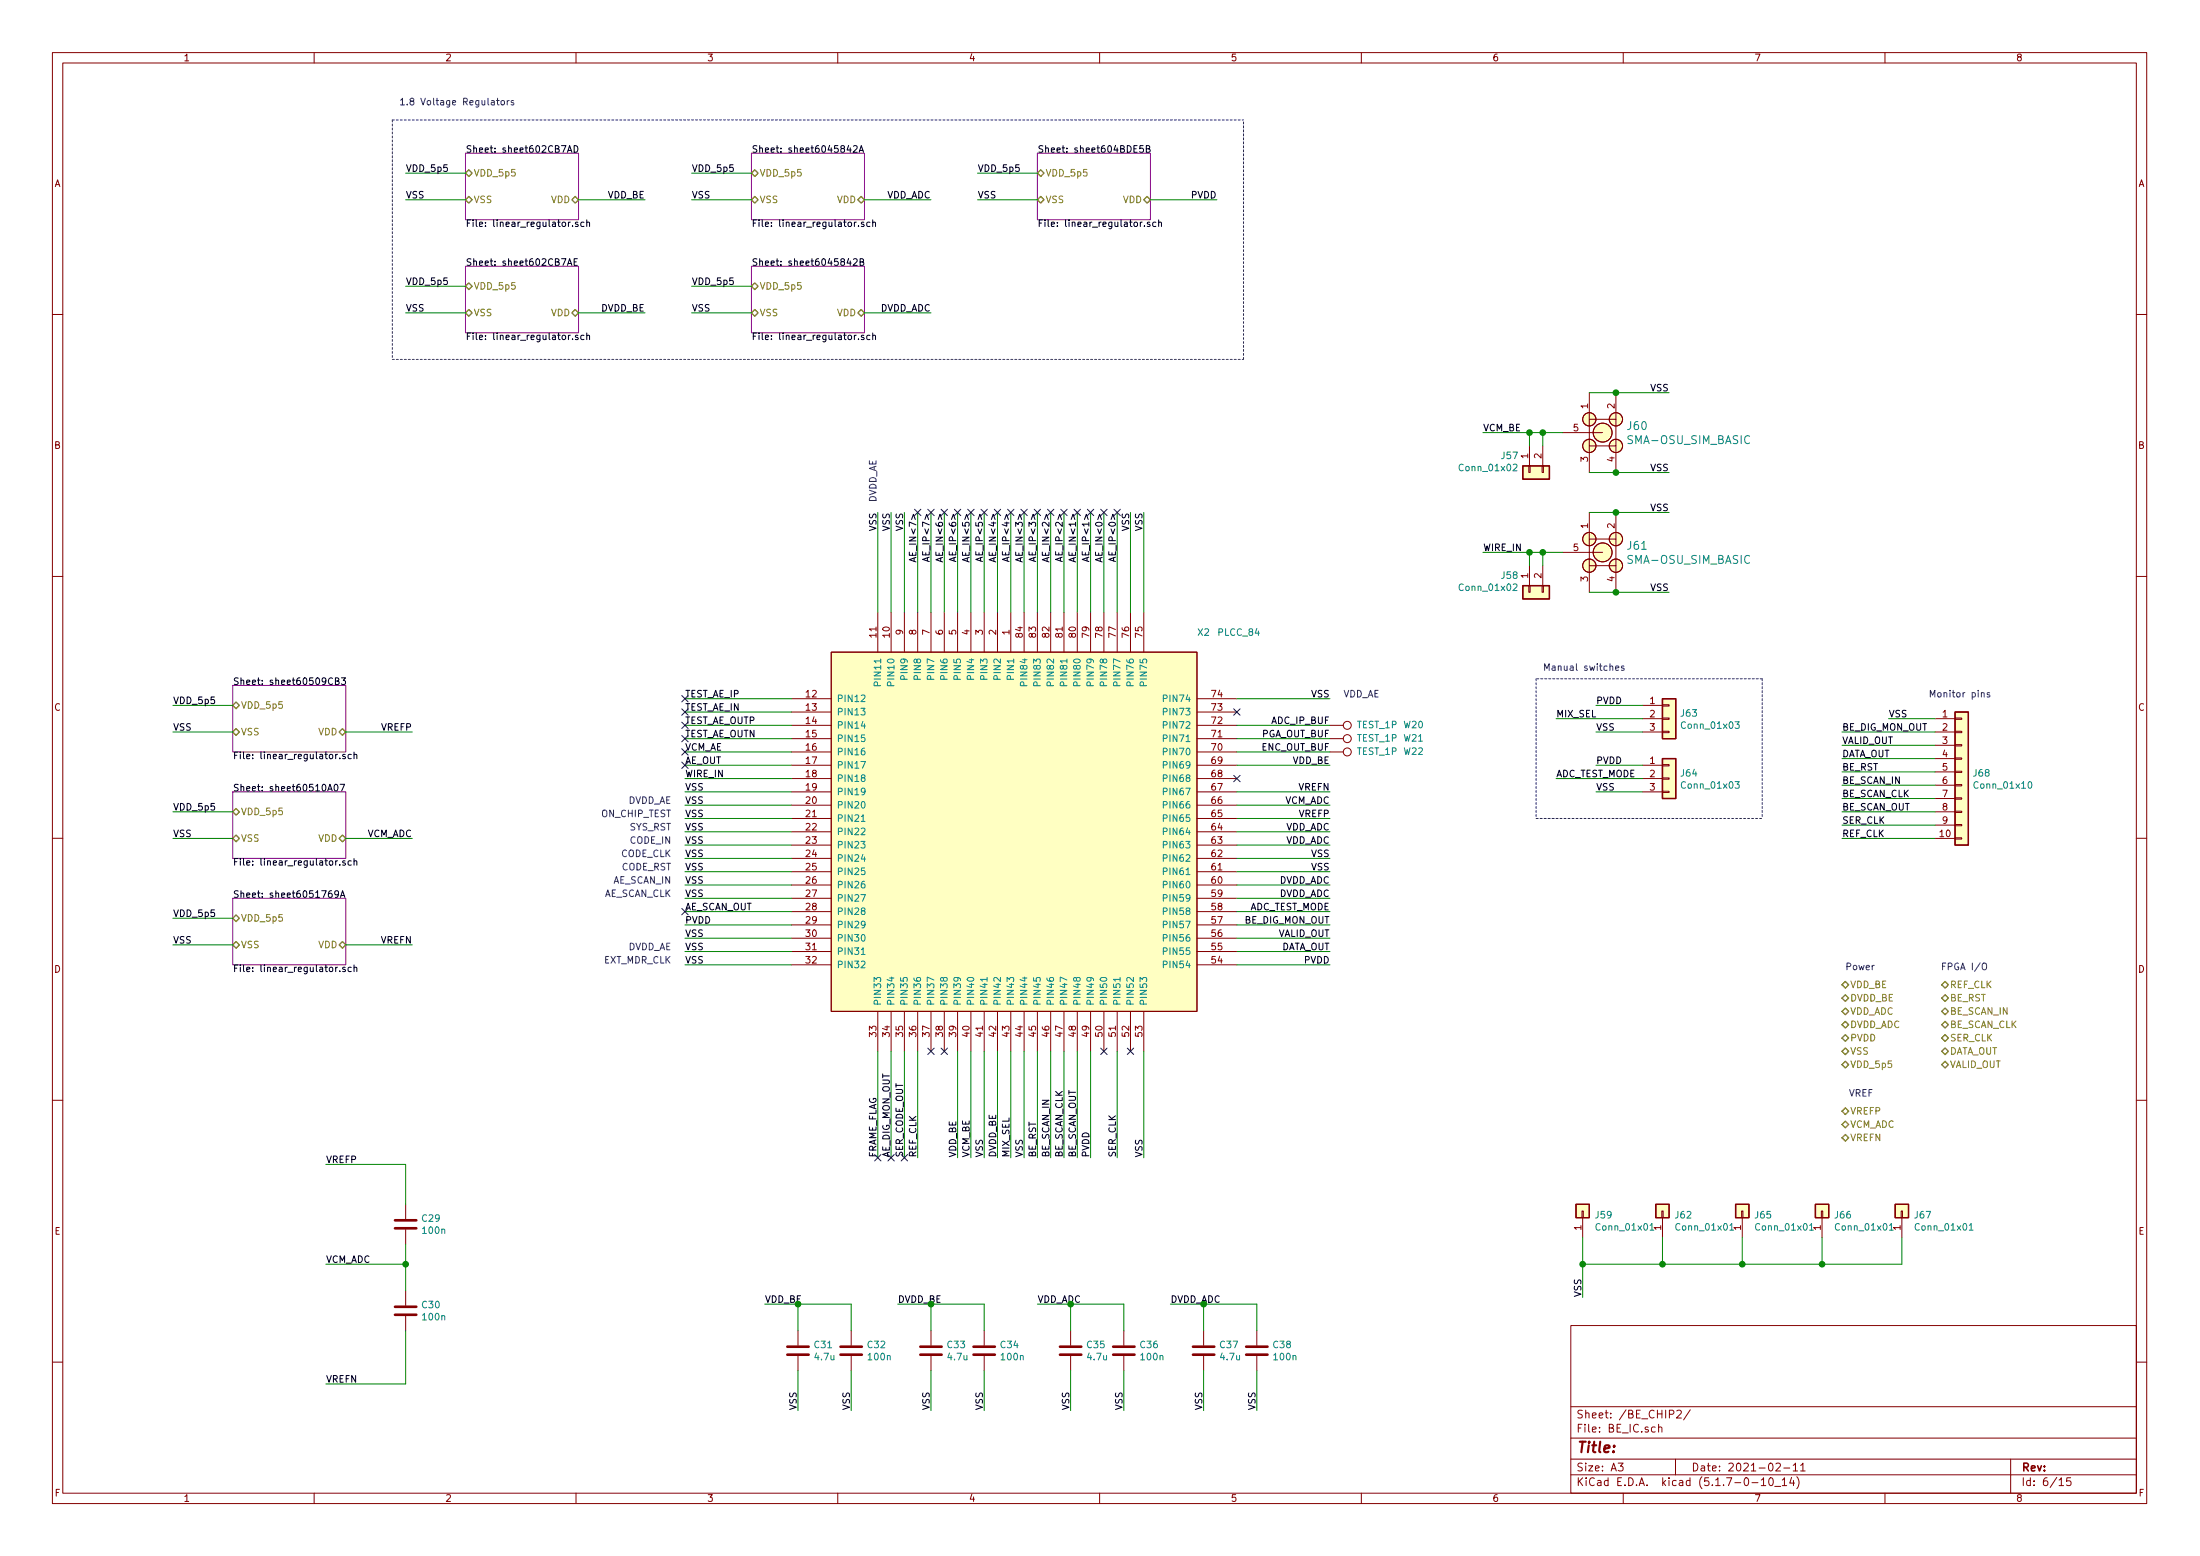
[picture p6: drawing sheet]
EESchema Schematic File Version 4
EELAYER 30 0
EELAYER END
$Descr A3 16535 11693
encoding utf-8
Sheet 6 15
Title ""
Date "2021-02-11"
Rev ""
Comp ""
Comment1 ""
Comment2 ""
Comment3 ""
Comment4 ""
$EndDescr
Text Label 6600 3850 3    50   ~ 0
VSS
Wire Wire Line
	6600 3850 6600 4600
Wire Wire Line
	7500 4600 7500 3850
Text Label 7500 3850 3    50   ~ 0
AE_IN<4>
Wire Wire Line
	7600 4600 7600 3850
Text Label 7600 3850 3    50   ~ 0
AE_IP<4>
Text Label 5150 5250 0    50   ~ 0
TEST_AE_IP
Wire Wire Line
	5150 5250 5950 5250
Text Label 10000 5250 2    50   ~ 0
VSS
Wire Wire Line
	9300 5250 10000 5250
Wire Wire Line
	6600 7900 6600 8700
Text HLabel 13850 7400 2    50   BiDi ~ 0
VDD_BE
Text HLabel 13850 7500 2    50   BiDi ~ 0
DVDD_BE
Text Notes 14950 7300 2    50   ~ 0
FPGA I/O\n
Text Notes 14100 7300 2    50   ~ 0
Power
Text Label 6600 8700 1    50   ~ 0
FRAME_FLAG
Text HLabel 13850 7600 2    50   BiDi ~ 0
VDD_ADC
$Comp
L fdm_gen2_v1-rescue:C-Device C?
U 1 1
P 7000 10150
AR Path="/602CB7F6" Ref="C?"  Part="1" 
AR Path="/6040186A/602CB7F6" Ref="C?"  Part="1" 
AR Path="/5FA33148/602CB7F6" Ref="C?"  Part="1" 
AR Path="/604069A5/602CB7F6" Ref="C?"  Part="1" 
AR Path="/6040BB85/602CB7F6" Ref="C?"  Part="1" 
AR Path="/6033DDBD/602CB7F6" Ref="C?"  Part="1" 
AR Path="/602863A8/602CB7F6" Ref="C?"  Part="1" 
AR Path="/6028AE47/602CB7F6" Ref="C33"  Part="1" 
F 0 "C33" H 7115 10196 50  0000 L CNN
F 1 "4.7u" H 7115 10105 50  0000 L CNN
F 2 "Capacitor_SMD:C_0805_2012Metric" H 7038 10000 50  0001 C CNN
F 3 "~" H 7000 10150 50  0001 C CNN
	1    7000 10150
	1    0    0    -1  
$EndComp
$Comp
L fdm_gen2_v1-rescue:C-Device C?
U 1 1
P 7400 10150
AR Path="/602CB7FC" Ref="C?"  Part="1" 
AR Path="/6040186A/602CB7FC" Ref="C?"  Part="1" 
AR Path="/5FA33148/602CB7FC" Ref="C?"  Part="1" 
AR Path="/604069A5/602CB7FC" Ref="C?"  Part="1" 
AR Path="/6040BB85/602CB7FC" Ref="C?"  Part="1" 
AR Path="/6033DDBD/602CB7FC" Ref="C?"  Part="1" 
AR Path="/602863A8/602CB7FC" Ref="C?"  Part="1" 
AR Path="/6028AE47/602CB7FC" Ref="C34"  Part="1" 
F 0 "C34" H 7515 10196 50  0000 L CNN
F 1 "100n" H 7515 10105 50  0000 L CNN
F 2 "Capacitor_SMD:C_0805_2012Metric" H 7438 10000 50  0001 C CNN
F 3 "~" H 7400 10150 50  0001 C CNN
	1    7400 10150
	1    0    0    -1  
$EndComp
Wire Wire Line
	7000 10300 7000 10600
Wire Wire Line
	7400 10300 7400 10600
Text Label 6750 9800 0    50   ~ 0
DVDD_BE
Wire Wire Line
	7000 9800 7000 10000
Wire Wire Line
	6750 9800 7000 9800
Wire Wire Line
	7000 9800 7400 9800
Wire Wire Line
	7400 9800 7400 10000
Connection ~ 7000 9800
$Comp
L fdm_gen2_v1-rescue:C-Device C?
U 1 1
P 6000 10150
AR Path="/602CB80A" Ref="C?"  Part="1" 
AR Path="/6040186A/602CB80A" Ref="C?"  Part="1" 
AR Path="/5FA33148/602CB80A" Ref="C?"  Part="1" 
AR Path="/604069A5/602CB80A" Ref="C?"  Part="1" 
AR Path="/6040BB85/602CB80A" Ref="C?"  Part="1" 
AR Path="/6033DDBD/602CB80A" Ref="C?"  Part="1" 
AR Path="/602863A8/602CB80A" Ref="C?"  Part="1" 
AR Path="/6028AE47/602CB80A" Ref="C31"  Part="1" 
F 0 "C31" H 6115 10196 50  0000 L CNN
F 1 "4.7u" H 6115 10105 50  0000 L CNN
F 2 "Capacitor_SMD:C_0805_2012Metric" H 6038 10000 50  0001 C CNN
F 3 "~" H 6000 10150 50  0001 C CNN
	1    6000 10150
	1    0    0    -1  
$EndComp
$Comp
L fdm_gen2_v1-rescue:C-Device C?
U 1 1
P 6400 10150
AR Path="/602CB810" Ref="C?"  Part="1" 
AR Path="/6040186A/602CB810" Ref="C?"  Part="1" 
AR Path="/5FA33148/602CB810" Ref="C?"  Part="1" 
AR Path="/604069A5/602CB810" Ref="C?"  Part="1" 
AR Path="/6040BB85/602CB810" Ref="C?"  Part="1" 
AR Path="/6033DDBD/602CB810" Ref="C?"  Part="1" 
AR Path="/602863A8/602CB810" Ref="C?"  Part="1" 
AR Path="/6028AE47/602CB810" Ref="C32"  Part="1" 
F 0 "C32" H 6515 10196 50  0000 L CNN
F 1 "100n" H 6515 10105 50  0000 L CNN
F 2 "Capacitor_SMD:C_0805_2012Metric" H 6438 10000 50  0001 C CNN
F 3 "~" H 6400 10150 50  0001 C CNN
	1    6400 10150
	1    0    0    -1  
$EndComp
Wire Wire Line
	6000 10300 6000 10600
Wire Wire Line
	6400 10300 6400 10600
Wire Wire Line
	6000 9800 6000 10000
Wire Wire Line
	6000 9800 6400 9800
Wire Wire Line
	6400 9800 6400 10000
Connection ~ 6000 9800
Text Label 5750 9800 0    50   ~ 0
VDD_BE
Wire Wire Line
	5750 9800 6000 9800
Text HLabel 13850 7700 2    50   BiDi ~ 0
DVDD_ADC
Wire Wire Line
	7300 4600 7300 3850
Text Label 7300 3850 3    50   ~ 0
AE_IN<5>
Wire Wire Line
	7400 4600 7400 3850
Text Label 7400 3850 3    50   ~ 0
AE_IP<5>
Wire Wire Line
	7100 4600 7100 3850
Text Label 7100 3850 3    50   ~ 0
AE_IN<6>
Wire Wire Line
	7200 4600 7200 3850
Text Label 7200 3850 3    50   ~ 0
AE_IP<6>
Wire Wire Line
	6900 4600 6900 3850
Text Label 6900 3850 3    50   ~ 0
AE_IN<7>
Wire Wire Line
	7000 4600 7000 3850
Text Label 7000 3850 3    50   ~ 0
AE_IP<7>
Text Label 6800 3850 3    50   ~ 0
VSS
Wire Wire Line
	6800 3850 6800 4600
Text Label 6700 3850 3    50   ~ 0
VSS
Wire Wire Line
	6700 3850 6700 4600
Wire Wire Line
	7700 4600 7700 3850
Text Label 7700 3850 3    50   ~ 0
AE_IN<3>
Wire Wire Line
	7800 4600 7800 3850
Text Label 7800 3850 3    50   ~ 0
AE_IP<3>
Wire Wire Line
	7900 4600 7900 3850
Text Label 7900 3850 3    50   ~ 0
AE_IN<2>
Wire Wire Line
	8000 4600 8000 3850
Text Label 8000 3850 3    50   ~ 0
AE_IP<2>
Wire Wire Line
	8100 4600 8100 3850
Text Label 8100 3850 3    50   ~ 0
AE_IN<1>
Wire Wire Line
	8200 4600 8200 3850
Text Label 8200 3850 3    50   ~ 0
AE_IP<1>
Wire Wire Line
	8300 4600 8300 3850
Text Label 8300 3850 3    50   ~ 0
AE_IN<0>
Wire Wire Line
	8400 4600 8400 3850
Text Label 8400 3850 3    50   ~ 0
AE_IP<0>
Text Label 8600 3850 3    50   ~ 0
VSS
Wire Wire Line
	8600 3850 8600 4600
Text Label 8500 3850 3    50   ~ 0
VSS
Wire Wire Line
	8500 3850 8500 4600
NoConn ~ 9300 5350
Text Label 10000 5450 2    50   ~ 0
ADC_IP_BUF
Wire Wire Line
	9300 5450 10000 5450
Text Label 10000 5550 2    50   ~ 0
PGA_OUT_BUF
Wire Wire Line
	9300 5550 10000 5550
Text Label 10000 5650 2    50   ~ 0
ENC_OUT_BUF
Wire Wire Line
	9300 5650 10000 5650
Text Label 10000 5750 2    50   ~ 0
VDD_BE
Wire Wire Line
	9300 5750 10000 5750
NoConn ~ 9300 5850
Text Label 10000 5950 2    50   ~ 0
VREFN
Wire Wire Line
	9300 5950 10000 5950
Text Label 10000 6050 2    50   ~ 0
VCM_ADC
Wire Wire Line
	9300 6050 10000 6050
Text Label 10000 6150 2    50   ~ 0
VREFP
Wire Wire Line
	9300 6150 10000 6150
Text Label 10000 6250 2    50   ~ 0
VDD_ADC
Wire Wire Line
	9300 6250 10000 6250
Text Label 10000 6350 2    50   ~ 0
VDD_ADC
Wire Wire Line
	9300 6350 10000 6350
Text Label 10000 6450 2    50   ~ 0
VSS
Wire Wire Line
	9300 6450 10000 6450
Text Label 10000 6550 2    50   ~ 0
VSS
Wire Wire Line
	9300 6550 10000 6550
Text Label 10000 6650 2    50   ~ 0
DVDD_ADC
Wire Wire Line
	9300 6650 10000 6650
Text Label 10000 6750 2    50   ~ 0
DVDD_ADC
Wire Wire Line
	9300 6750 10000 6750
Text Label 10000 6850 2    50   ~ 0
ADC_TEST_MODE
Wire Wire Line
	9300 6850 10000 6850
Text Label 10000 6950 2    50   ~ 0
BE_DIG_MON_OUT
Wire Wire Line
	9300 6950 10000 6950
Text Label 10000 7050 2    50   ~ 0
VALID_OUT
Wire Wire Line
	9300 7050 10000 7050
Text Label 10000 7150 2    50   ~ 0
DATA_OUT
Wire Wire Line
	9300 7150 10000 7150
Text Label 10000 7250 2    50   ~ 0
PVDD
Wire Wire Line
	9300 7250 10000 7250
Wire Wire Line
	8600 7900 8600 8700
Text Label 8600 8700 1    50   ~ 0
VSS
Wire Wire Line
	8400 7900 8400 8700
Text Label 8400 8700 1    50   ~ 0
SER_CLK
NoConn ~ 8500 7900
NoConn ~ 8300 7900
Wire Wire Line
	8200 7900 8200 8700
Text Label 8200 8700 1    50   ~ 0
PVDD
Wire Wire Line
	8100 7900 8100 8700
Text Label 8100 8700 1    50   ~ 0
BE_SCAN_OUT
Wire Wire Line
	8000 7900 8000 8700
Text Label 8000 8700 1    50   ~ 0
BE_SCAN_CLK
Wire Wire Line
	7900 7900 7900 8700
Text Label 7900 8700 1    50   ~ 0
BE_SCAN_IN
Wire Wire Line
	7800 7900 7800 8700
Text Label 7800 8700 1    50   ~ 0
BE_RST
Wire Wire Line
	7700 7900 7700 8700
Text Label 7700 8700 1    50   ~ 0
VSS
Wire Wire Line
	7600 7900 7600 8700
Text Label 7600 8700 1    50   ~ 0
MIX_SEL
Wire Wire Line
	7500 7900 7500 8700
Text Label 7500 8700 1    50   ~ 0
DVDD_BE
Wire Wire Line
	7400 7900 7400 8700
Text Label 7400 8700 1    50   ~ 0
VSS
Wire Wire Line
	7300 7900 7300 8700
Text Label 7300 8700 1    50   ~ 0
VCM_BE
Wire Wire Line
	7200 7900 7200 8700
Text Label 7200 8700 1    50   ~ 0
VDD_BE
NoConn ~ 7000 7900
NoConn ~ 7100 7900
Wire Wire Line
	6700 7900 6700 8700
Text Label 6700 8700 1    50   ~ 0
AE_DIG_MON_OUT
Wire Wire Line
	6800 7900 6800 8700
Text Label 6800 8700 1    50   ~ 0
SER_CODE_OUT
Wire Wire Line
	6900 7900 6900 8700
Text Label 6900 8700 1    50   ~ 0
REF_CLK
Text Label 5150 5350 0    50   ~ 0
TEST_AE_IN
Wire Wire Line
	5150 5350 5950 5350
Text Label 5150 5450 0    50   ~ 0
TEST_AE_OUTP
Wire Wire Line
	5150 5450 5950 5450
Text Label 5150 5550 0    50   ~ 0
TEST_AE_OUTN
Wire Wire Line
	5150 5550 5950 5550
Text Label 5150 5650 0    50   ~ 0
VCM_AE
Wire Wire Line
	5150 5650 5950 5650
Text Label 5150 5750 0    50   ~ 0
AE_OUT
Wire Wire Line
	5150 5750 5950 5750
Text Label 5150 5850 0    50   ~ 0
WIRE_IN
Wire Wire Line
	5150 5850 5950 5850
Text Label 5150 5950 0    50   ~ 0
VSS
Wire Wire Line
	5150 5950 5950 5950
Text Label 5150 6050 0    50   ~ 0
VSS
Wire Wire Line
	5150 6050 5950 6050
Text Label 5150 6150 0    50   ~ 0
VSS
Wire Wire Line
	5150 6150 5950 6150
Text Label 5150 6250 0    50   ~ 0
VSS
Wire Wire Line
	5150 6250 5950 6250
Text Label 5150 6350 0    50   ~ 0
VSS
Wire Wire Line
	5150 6350 5950 6350
Text Label 5150 6450 0    50   ~ 0
VSS
Wire Wire Line
	5150 6450 5950 6450
Text Label 5150 6550 0    50   ~ 0
VSS
Wire Wire Line
	5150 6550 5950 6550
Text Label 5150 6650 0    50   ~ 0
VSS
Wire Wire Line
	5150 6650 5950 6650
Text Label 5150 6750 0    50   ~ 0
VSS
Wire Wire Line
	5150 6750 5950 6750
Text Label 5150 6850 0    50   ~ 0
AE_SCAN_OUT
Wire Wire Line
	5150 6850 5950 6850
Text Label 5150 6950 0    50   ~ 0
PVDD
Wire Wire Line
	5150 6950 5950 6950
Text Label 5150 7050 0    50   ~ 0
VSS
Wire Wire Line
	5150 7050 5950 7050
Text Label 5150 7150 0    50   ~ 0
VSS
Wire Wire Line
	5150 7150 5950 7150
Text Label 5150 7250 0    50   ~ 0
VSS
Wire Wire Line
	5150 7250 5950 7250
$Comp
L fdm_gen2_v1-rescue:PLCC_84-OSU_SIM_BASIC X?
U 1 1
P 7600 6250
AR Path="/5FA33148/602CB8C7" Ref="X?"  Part="1" 
AR Path="/602C3570/602CB8C7" Ref="X?"  Part="1" 
AR Path="/602C6FBE/602CB8C7" Ref="X?"  Part="1" 
AR Path="/602D0335/602CB8C7" Ref="X?"  Part="1" 
AR Path="/60374A1E/602CB8C7" Ref="X?"  Part="1" 
AR Path="/60379D19/602CB8C7" Ref="X?"  Part="1" 
AR Path="/6037EEC2/602CB8C7" Ref="X?"  Part="1" 
AR Path="/6040186A/602CB8C7" Ref="X?"  Part="1" 
AR Path="/604069A5/602CB8C7" Ref="X?"  Part="1" 
AR Path="/6040BB85/602CB8C7" Ref="X?"  Part="1" 
AR Path="/6033DDBD/602CB8C7" Ref="X?"  Part="1" 
AR Path="/602863A8/602CB8C7" Ref="X?"  Part="1" 
AR Path="/6028AE47/602CB8C7" Ref="X2"  Part="1" 
F 0 "X2" H 9000 7750 50  0000 L CNN
F 1 "PLCC_84" H 9150 7750 50  0000 L CNN
F 2 "OSU_SIM_BASIC:PLCC_84POS" H 7800 6300 50  0001 C CNN
F 3 "DOCUMENTATION" H 7250 6300 50  0001 C CNN
	1    7600 6250
	1    0    0    -1  
$EndComp
$Sheet
S 3500 1150 850  500 
U 602CBA16
F0 "sheet602CB7AD" 50
F1 "linear_regulator.sch" 50
F2 "VDD_5p5" B L 3500 1300 50 
F3 "VDD" B R 4350 1500 50 
F4 "VSS" B L 3500 1500 50 
$EndSheet
Wire Wire Line
	4350 1500 4850 1500
Text Label 4850 1500 2    50   ~ 0
VDD_BE
Wire Wire Line
	3500 1300 3050 1300
Wire Wire Line
	3050 1500 3500 1500
Text Label 3050 1300 0    50   ~ 0
VDD_5p5
Text Notes 3000 800  0    50   ~ 0
1.8 Voltage Regulators
Wire Wire Line
	11750 4150 11600 4150
Text Label 11150 4150 0    50   ~ 0
WIRE_IN
$Comp
L Connector_Generic:Conn_01x02 J?
U 1 1
P 11500 4450
AR Path="/5FA33148/602CBA24" Ref="J?"  Part="1" 
AR Path="/6040186A/602CBA24" Ref="J?"  Part="1" 
AR Path="/604069A5/602CBA24" Ref="J?"  Part="1" 
AR Path="/6040BB85/602CBA24" Ref="J?"  Part="1" 
AR Path="/6033DDBD/602CBA24" Ref="J?"  Part="1" 
AR Path="/602863A8/602CBA24" Ref="J?"  Part="1" 
AR Path="/6028AE47/602CBA24" Ref="J58"  Part="1" 
F 0 "J58" V 11372 4530 50  0000 L CNN
F 1 "Conn_01x02" V 11463 4530 50  0000 L CNN
F 2 "Connector_PinHeader_2.54mm:PinHeader_1x02_P2.54mm_Vertical" H 11500 4450 50  0001 C CNN
F 3 "~" H 11500 4450 50  0001 C CNN
	1    11500 4450
	0    -1   1    0   
$EndComp
Wire Wire Line
	11500 4250 11500 4150
Connection ~ 11500 4150
Wire Wire Line
	11500 4150 11150 4150
Wire Wire Line
	11600 4250 11600 4150
Connection ~ 11600 4150
Wire Wire Line
	11600 4150 11500 4150
$Sheet
S 3500 2000 850  500 
U 602CBA2F
F0 "sheet602CB7AE" 50
F1 "linear_regulator.sch" 50
F2 "VDD_5p5" B L 3500 2150 50 
F3 "VDD" B R 4350 2350 50 
F4 "VSS" B L 3500 2350 50 
$EndSheet
Wire Wire Line
	4350 2350 4850 2350
Text Label 4850 2350 2    50   ~ 0
DVDD_BE
Wire Wire Line
	3500 2150 3050 2150
Wire Wire Line
	3050 2350 3500 2350
Text Label 3050 2150 0    50   ~ 0
VDD_5p5
$Comp
L Connector_Generic:Conn_01x10 J?
U 1 1
P 14750 5800
AR Path="/5FA33148/602CBA3A" Ref="J?"  Part="1" 
AR Path="/602863A8/602CBA3A" Ref="J?"  Part="1" 
AR Path="/6028AE47/602CBA3A" Ref="J68"  Part="1" 
F 0 "J68" H 14830 5792 50  0000 L CNN
F 1 "Conn_01x10" H 14830 5701 50  0000 L CNN
F 2 "Connector_PinHeader_2.54mm:PinHeader_1x10_P2.54mm_Vertical" H 14750 5800 50  0001 C CNN
F 3 "~" H 14750 5800 50  0001 C CNN
	1    14750 5800
	1    0    0    -1  
$EndComp
Wire Wire Line
	14550 5600 13850 5600
Text Label 13850 5600 0    50   ~ 0
VALID_OUT
Wire Wire Line
	14550 5700 13850 5700
Text Label 13850 5700 0    50   ~ 0
DATA_OUT
Wire Wire Line
	14550 5800 13850 5800
Text Label 13850 5800 0    50   ~ 0
BE_RST
Wire Wire Line
	14550 6200 13850 6200
Text Label 13850 6200 0    50   ~ 0
SER_CLK
Wire Wire Line
	14550 6300 13850 6300
Text Label 13850 6300 0    50   ~ 0
REF_CLK
Text HLabel 13850 7800 2    50   BiDi ~ 0
PVDD
Text HLabel 13850 7900 2    50   BiDi ~ 0
VSS
Text HLabel 14600 7400 2    50   BiDi ~ 0
REF_CLK
Text HLabel 14600 7500 2    50   BiDi ~ 0
BE_RST
Text HLabel 14600 7600 2    50   BiDi ~ 0
BE_SCAN_IN
Text HLabel 14600 7700 2    50   BiDi ~ 0
BE_SCAN_CLK
Text HLabel 14600 7800 2    50   BiDi ~ 0
SER_CLK
Text HLabel 14600 7900 2    50   BiDi ~ 0
DATA_OUT
Text HLabel 14600 8000 2    50   BiDi ~ 0
VALID_OUT
$Comp
L Connector_Generic:Conn_01x03 J?
U 1 1
P 12550 5400
AR Path="/5FA33148/602CBA65" Ref="J?"  Part="1" 
AR Path="/602863A8/602CBA65" Ref="J?"  Part="1" 
AR Path="/6028AE47/602CBA65" Ref="J63"  Part="1" 
F 0 "J63" H 12630 5442 50  0000 L CNN
F 1 "Conn_01x03" H 12630 5351 50  0000 L CNN
F 2 "Connector_PinHeader_2.54mm:PinHeader_1x03_P2.54mm_Vertical" H 12550 5400 50  0001 C CNN
F 3 "~" H 12550 5400 50  0001 C CNN
	1    12550 5400
	1    0    0    -1  
$EndComp
Wire Wire Line
	12350 5400 11700 5400
Wire Wire Line
	12350 5500 12000 5500
Wire Wire Line
	12350 5300 12000 5300
Text Label 7400 10600 1    50   ~ 0
VSS
Text Label 7000 10600 1    50   ~ 0
VSS
Text Label 6400 10600 1    50   ~ 0
VSS
Text Label 6000 10600 1    50   ~ 0
VSS
Text Label 3050 2350 0    50   ~ 0
VSS
Text Label 3050 1500 0    50   ~ 0
VSS
$Comp
L fdm_gen2_v1-rescue:SMA-OSU_SIM_BASIC J?
U 1 1
P 12050 4150
AR Path="/5FA33148/602CBB8D" Ref="J?"  Part="1" 
AR Path="/602C3570/602CBB8D" Ref="J?"  Part="1" 
AR Path="/602C6FBE/602CBB8D" Ref="J?"  Part="1" 
AR Path="/602D0335/602CBB8D" Ref="J?"  Part="1" 
AR Path="/60374A1E/602CBB8D" Ref="J?"  Part="1" 
AR Path="/60379D19/602CBB8D" Ref="J?"  Part="1" 
AR Path="/6037EEC2/602CBB8D" Ref="J?"  Part="1" 
AR Path="/6040186A/602CBB8D" Ref="J?"  Part="1" 
AR Path="/604069A5/602CBB8D" Ref="J?"  Part="1" 
AR Path="/6040BB85/602CBB8D" Ref="J?"  Part="1" 
AR Path="/6033DDBD/602CBB8D" Ref="J?"  Part="1" 
AR Path="/602863A8/602CBB8D" Ref="J?"  Part="1" 
AR Path="/6028AE47/602CBB8D" Ref="J61"  Part="1" 
F 0 "J61" V 11997 3973 60  0000 R CNN
F 1 "SMA-OSU_SIM_BASIC" V 12103 3973 60  0000 R CNN
F 2 "OSU_SIM_BASIC:SMA_TE" H 12050 4150 60  0001 C CNN
F 3 "" H 12050 4150 60  0001 C CNN
	1    12050 4150
	0    -1   1    0   
$EndComp
Wire Wire Line
	12150 4450 12550 4450
Wire Wire Line
	11950 4450 12150 4450
Connection ~ 12150 4450
Text Label 12550 4450 2    50   ~ 0
VSS
Wire Wire Line
	11950 3850 12150 3850
Wire Wire Line
	12550 3850 12150 3850
Connection ~ 12150 3850
Text Label 12550 3850 2    50   ~ 0
VSS
Text Label 12000 5300 0    50   ~ 0
PVDD
Text Label 12000 5500 0    50   ~ 0
VSS
Text Label 11700 5400 0    50   ~ 0
MIX_SEL
Wire Wire Line
	12350 5850 11700 5850
Wire Wire Line
	12350 5950 12000 5950
Wire Wire Line
	12350 5750 12000 5750
Text Label 12000 5750 0    50   ~ 0
PVDD
Text Label 12000 5950 0    50   ~ 0
VSS
Text Label 11700 5850 0    50   ~ 0
ADC_TEST_MODE
$Comp
L exg_fdm_ver1-cache-2021-01-25-10-53-02:TEST_1P W?
U 1 1
P 10000 5450
AR Path="/602CBBAA" Ref="W?"  Part="1" 
AR Path="/5FA33148/602CBBAA" Ref="W?"  Part="1" 
AR Path="/604069A5/602CBBAA" Ref="W?"  Part="1" 
AR Path="/6040186A/602CBBAA" Ref="W?"  Part="1" 
AR Path="/6040BB85/602CBBAA" Ref="W?"  Part="1" 
AR Path="/6033DDBD/602CBBAA" Ref="W?"  Part="1" 
AR Path="/602863A8/602CBBAA" Ref="W?"  Part="1" 
AR Path="/6028AE47/602CBBAA" Ref="W20"  Part="1" 
F 0 "W20" V 10000 6000 50  0000 L CNN
F 1 "TEST_1P" V 10000 5650 50  0000 L CNN
F 2 "OSU_SIM_BASIC:Keystone_5019" H 10050 5450 50  0001 L CNN
F 3 "" H 10200 5450 50  0000 C CNN
	1    10000 5450
	0    1    -1   0   
$EndComp
$Comp
L exg_fdm_ver1-cache-2021-01-25-10-53-02:TEST_1P W?
U 1 1
P 10000 5550
AR Path="/602CBBB0" Ref="W?"  Part="1" 
AR Path="/5FA33148/602CBBB0" Ref="W?"  Part="1" 
AR Path="/604069A5/602CBBB0" Ref="W?"  Part="1" 
AR Path="/6040186A/602CBBB0" Ref="W?"  Part="1" 
AR Path="/6040BB85/602CBBB0" Ref="W?"  Part="1" 
AR Path="/6033DDBD/602CBBB0" Ref="W?"  Part="1" 
AR Path="/602863A8/602CBBB0" Ref="W?"  Part="1" 
AR Path="/6028AE47/602CBBB0" Ref="W21"  Part="1" 
F 0 "W21" V 10000 6100 50  0000 L CNN
F 1 "TEST_1P" V 10000 5750 50  0000 L CNN
F 2 "OSU_SIM_BASIC:Keystone_5019" H 10050 5550 50  0001 L CNN
F 3 "" H 10200 5550 50  0000 C CNN
	1    10000 5550
	0    1    -1   0   
$EndComp
$Comp
L exg_fdm_ver1-cache-2021-01-25-10-53-02:TEST_1P W?
U 1 1
P 10000 5650
AR Path="/602CBBB6" Ref="W?"  Part="1" 
AR Path="/5FA33148/602CBBB6" Ref="W?"  Part="1" 
AR Path="/604069A5/602CBBB6" Ref="W?"  Part="1" 
AR Path="/6040186A/602CBBB6" Ref="W?"  Part="1" 
AR Path="/6040BB85/602CBBB6" Ref="W?"  Part="1" 
AR Path="/6033DDBD/602CBBB6" Ref="W?"  Part="1" 
AR Path="/602863A8/602CBBB6" Ref="W?"  Part="1" 
AR Path="/6028AE47/602CBBB6" Ref="W22"  Part="1" 
F 0 "W22" V 10000 6200 50  0000 L CNN
F 1 "TEST_1P" V 10000 5850 50  0000 L CNN
F 2 "OSU_SIM_BASIC:Keystone_5019" H 10050 5650 50  0001 L CNN
F 3 "" H 10200 5650 50  0000 C CNN
	1    10000 5650
	0    1    -1   0   
$EndComp
Text HLabel 13850 8000 2    50   BiDi ~ 0
VDD_5p5
Wire Wire Line
	14550 5400 14200 5400
Text Label 14200 5400 0    50   ~ 0
VSS
$Comp
L Connector_Generic:Conn_01x03 J?
U 1 1
P 12550 5850
AR Path="/5FA33148/602CBBC2" Ref="J?"  Part="1" 
AR Path="/602863A8/602CBBC2" Ref="J?"  Part="1" 
AR Path="/6028AE47/602CBBC2" Ref="J64"  Part="1" 
F 0 "J64" H 12630 5892 50  0000 L CNN
F 1 "Conn_01x03" H 12630 5801 50  0000 L CNN
F 2 "Connector_PinHeader_2.54mm:PinHeader_1x03_P2.54mm_Vertical" H 12550 5850 50  0001 C CNN
F 3 "~" H 12550 5850 50  0001 C CNN
	1    12550 5850
	1    0    0    -1  
$EndComp
Wire Notes Line
	2950 900  2950 2700
Wire Notes Line
	9350 2700 9350 900 
Wire Notes Line
	11550 6150 13250 6150
Wire Notes Line
	13250 5100 11550 5100
Text Notes 11600 5050 0    50   ~ 0
Manual switches
Text Notes 14500 5250 0    50   ~ 0
Monitor pins
$Sheet
S 5650 1150 850  500 
U 60458430
F0 "sheet6045842A" 50
F1 "linear_regulator.sch" 50
F2 "VDD_5p5" B L 5650 1300 50 
F3 "VDD" B R 6500 1500 50 
F4 "VSS" B L 5650 1500 50 
$EndSheet
Wire Wire Line
	6500 1500 7000 1500
Text Label 7000 1500 2    50   ~ 0
VDD_ADC
Wire Wire Line
	5650 1300 5200 1300
Wire Wire Line
	5200 1500 5650 1500
Text Label 5200 1300 0    50   ~ 0
VDD_5p5
$Sheet
S 5650 2000 850  500 
U 6045843A
F0 "sheet6045842B" 50
F1 "linear_regulator.sch" 50
F2 "VDD_5p5" B L 5650 2150 50 
F3 "VDD" B R 6500 2350 50 
F4 "VSS" B L 5650 2350 50 
$EndSheet
Wire Wire Line
	6500 2350 7000 2350
Text Label 7000 2350 2    50   ~ 0
DVDD_ADC
Wire Wire Line
	5650 2150 5200 2150
Wire Wire Line
	5200 2350 5650 2350
Text Label 5200 2150 0    50   ~ 0
VDD_5p5
Text Label 5200 2350 0    50   ~ 0
VSS
Text Label 5200 1500 0    50   ~ 0
VSS
Wire Notes Line
	11550 5100 11550 6150
Wire Notes Line
	13250 5100 13250 6150
$Comp
L fdm_gen2_v1-rescue:C-Device C?
U 1 1
P 9050 10150
AR Path="/60495112" Ref="C?"  Part="1" 
AR Path="/6040186A/60495112" Ref="C?"  Part="1" 
AR Path="/5FA33148/60495112" Ref="C?"  Part="1" 
AR Path="/604069A5/60495112" Ref="C?"  Part="1" 
AR Path="/6040BB85/60495112" Ref="C?"  Part="1" 
AR Path="/6033DDBD/60495112" Ref="C?"  Part="1" 
AR Path="/602863A8/60495112" Ref="C?"  Part="1" 
AR Path="/6028AE47/60495112" Ref="C37"  Part="1" 
F 0 "C37" H 9165 10196 50  0000 L CNN
F 1 "4.7u" H 9165 10105 50  0000 L CNN
F 2 "Capacitor_SMD:C_0805_2012Metric" H 9088 10000 50  0001 C CNN
F 3 "~" H 9050 10150 50  0001 C CNN
	1    9050 10150
	1    0    0    -1  
$EndComp
$Comp
L fdm_gen2_v1-rescue:C-Device C?
U 1 1
P 9450 10150
AR Path="/60495118" Ref="C?"  Part="1" 
AR Path="/6040186A/60495118" Ref="C?"  Part="1" 
AR Path="/5FA33148/60495118" Ref="C?"  Part="1" 
AR Path="/604069A5/60495118" Ref="C?"  Part="1" 
AR Path="/6040BB85/60495118" Ref="C?"  Part="1" 
AR Path="/6033DDBD/60495118" Ref="C?"  Part="1" 
AR Path="/602863A8/60495118" Ref="C?"  Part="1" 
AR Path="/6028AE47/60495118" Ref="C38"  Part="1" 
F 0 "C38" H 9565 10196 50  0000 L CNN
F 1 "100n" H 9565 10105 50  0000 L CNN
F 2 "Capacitor_SMD:C_0805_2012Metric" H 9488 10000 50  0001 C CNN
F 3 "~" H 9450 10150 50  0001 C CNN
	1    9450 10150
	1    0    0    -1  
$EndComp
Wire Wire Line
	9050 10300 9050 10600
Wire Wire Line
	9450 10300 9450 10600
Text Label 8800 9800 0    50   ~ 0
DVDD_ADC
Wire Wire Line
	9050 9800 9050 10000
Wire Wire Line
	8800 9800 9050 9800
Wire Wire Line
	9050 9800 9450 9800
Wire Wire Line
	9450 9800 9450 10000
Connection ~ 9050 9800
$Comp
L fdm_gen2_v1-rescue:C-Device C?
U 1 1
P 8050 10150
AR Path="/60495126" Ref="C?"  Part="1" 
AR Path="/6040186A/60495126" Ref="C?"  Part="1" 
AR Path="/5FA33148/60495126" Ref="C?"  Part="1" 
AR Path="/604069A5/60495126" Ref="C?"  Part="1" 
AR Path="/6040BB85/60495126" Ref="C?"  Part="1" 
AR Path="/6033DDBD/60495126" Ref="C?"  Part="1" 
AR Path="/602863A8/60495126" Ref="C?"  Part="1" 
AR Path="/6028AE47/60495126" Ref="C35"  Part="1" 
F 0 "C35" H 8165 10196 50  0000 L CNN
F 1 "4.7u" H 8165 10105 50  0000 L CNN
F 2 "Capacitor_SMD:C_0805_2012Metric" H 8088 10000 50  0001 C CNN
F 3 "~" H 8050 10150 50  0001 C CNN
	1    8050 10150
	1    0    0    -1  
$EndComp
$Comp
L fdm_gen2_v1-rescue:C-Device C?
U 1 1
P 8450 10150
AR Path="/6049512C" Ref="C?"  Part="1" 
AR Path="/6040186A/6049512C" Ref="C?"  Part="1" 
AR Path="/5FA33148/6049512C" Ref="C?"  Part="1" 
AR Path="/604069A5/6049512C" Ref="C?"  Part="1" 
AR Path="/6040BB85/6049512C" Ref="C?"  Part="1" 
AR Path="/6033DDBD/6049512C" Ref="C?"  Part="1" 
AR Path="/602863A8/6049512C" Ref="C?"  Part="1" 
AR Path="/6028AE47/6049512C" Ref="C36"  Part="1" 
F 0 "C36" H 8565 10196 50  0000 L CNN
F 1 "100n" H 8565 10105 50  0000 L CNN
F 2 "Capacitor_SMD:C_0805_2012Metric" H 8488 10000 50  0001 C CNN
F 3 "~" H 8450 10150 50  0001 C CNN
	1    8450 10150
	1    0    0    -1  
$EndComp
Wire Wire Line
	8050 10300 8050 10600
Wire Wire Line
	8450 10300 8450 10600
Wire Wire Line
	8050 9800 8050 10000
Wire Wire Line
	8050 9800 8450 9800
Wire Wire Line
	8450 9800 8450 10000
Connection ~ 8050 9800
Text Label 7800 9800 0    50   ~ 0
VDD_ADC
Wire Wire Line
	7800 9800 8050 9800
Text Label 9450 10600 1    50   ~ 0
VSS
Text Label 9050 10600 1    50   ~ 0
VSS
Text Label 8450 10600 1    50   ~ 0
VSS
Text Label 8050 10600 1    50   ~ 0
VSS
Wire Wire Line
	14550 5900 13850 5900
Text Label 13850 5900 0    50   ~ 0
BE_SCAN_IN
Wire Wire Line
	14550 6000 13850 6000
Text Label 13850 6000 0    50   ~ 0
BE_SCAN_CLK
Wire Wire Line
	14550 6100 13850 6100
Text Label 13850 6100 0    50   ~ 0
BE_SCAN_OUT
Wire Wire Line
	14550 5500 13850 5500
Text Label 13850 5500 0    50   ~ 0
BE_DIG_MON_OUT
Wire Wire Line
	11750 3250 11600 3250
Text Label 11150 3250 0    50   ~ 0
VCM_BE
$Comp
L Connector_Generic:Conn_01x02 J?
U 1 1
P 11500 3550
AR Path="/5FA33148/604B1F7F" Ref="J?"  Part="1" 
AR Path="/6040186A/604B1F7F" Ref="J?"  Part="1" 
AR Path="/604069A5/604B1F7F" Ref="J?"  Part="1" 
AR Path="/6040BB85/604B1F7F" Ref="J?"  Part="1" 
AR Path="/6033DDBD/604B1F7F" Ref="J?"  Part="1" 
AR Path="/602863A8/604B1F7F" Ref="J?"  Part="1" 
AR Path="/6028AE47/604B1F7F" Ref="J57"  Part="1" 
F 0 "J57" V 11372 3630 50  0000 L CNN
F 1 "Conn_01x02" V 11463 3630 50  0000 L CNN
F 2 "Connector_PinHeader_2.54mm:PinHeader_1x02_P2.54mm_Vertical" H 11500 3550 50  0001 C CNN
F 3 "~" H 11500 3550 50  0001 C CNN
	1    11500 3550
	0    -1   1    0   
$EndComp
Wire Wire Line
	11500 3350 11500 3250
Connection ~ 11500 3250
Wire Wire Line
	11500 3250 11150 3250
Wire Wire Line
	11600 3350 11600 3250
Connection ~ 11600 3250
Wire Wire Line
	11600 3250 11500 3250
$Comp
L fdm_gen2_v1-rescue:SMA-OSU_SIM_BASIC J?
U 1 1
P 12050 3250
AR Path="/5FA33148/604B1F8B" Ref="J?"  Part="1" 
AR Path="/602C3570/604B1F8B" Ref="J?"  Part="1" 
AR Path="/602C6FBE/604B1F8B" Ref="J?"  Part="1" 
AR Path="/602D0335/604B1F8B" Ref="J?"  Part="1" 
AR Path="/60374A1E/604B1F8B" Ref="J?"  Part="1" 
AR Path="/60379D19/604B1F8B" Ref="J?"  Part="1" 
AR Path="/6037EEC2/604B1F8B" Ref="J?"  Part="1" 
AR Path="/6040186A/604B1F8B" Ref="J?"  Part="1" 
AR Path="/604069A5/604B1F8B" Ref="J?"  Part="1" 
AR Path="/6040BB85/604B1F8B" Ref="J?"  Part="1" 
AR Path="/6033DDBD/604B1F8B" Ref="J?"  Part="1" 
AR Path="/602863A8/604B1F8B" Ref="J?"  Part="1" 
AR Path="/6028AE47/604B1F8B" Ref="J60"  Part="1" 
F 0 "J60" V 11997 3073 60  0000 R CNN
F 1 "SMA-OSU_SIM_BASIC" V 12103 3073 60  0000 R CNN
F 2 "OSU_SIM_BASIC:SMA_TE" H 12050 3250 60  0001 C CNN
F 3 "" H 12050 3250 60  0001 C CNN
	1    12050 3250
	0    -1   1    0   
$EndComp
Wire Wire Line
	12150 3550 12550 3550
Wire Wire Line
	11950 3550 12150 3550
Connection ~ 12150 3550
Text Label 12550 3550 2    50   ~ 0
VSS
Wire Wire Line
	11950 2950 12150 2950
Wire Wire Line
	12550 2950 12150 2950
Connection ~ 12150 2950
Text Label 12550 2950 2    50   ~ 0
VSS
$Sheet
S 7800 1150 850  500 
U 604BDE60
F0 "sheet604BDE5B" 50
F1 "linear_regulator.sch" 50
F2 "VDD_5p5" B L 7800 1300 50 
F3 "VDD" B R 8650 1500 50 
F4 "VSS" B L 7800 1500 50 
$EndSheet
Wire Wire Line
	8650 1500 9150 1500
Text Label 9150 1500 2    50   ~ 0
PVDD
Wire Wire Line
	7800 1300 7350 1300
Wire Wire Line
	7350 1500 7800 1500
Text Label 7350 1300 0    50   ~ 0
VDD_5p5
Text Label 7350 1500 0    50   ~ 0
VSS
Wire Notes Line
	2950 2700 9350 2700
Wire Notes Line
	2950 900  9350 900 
$Sheet
S 1750 5150 850  500 
U 60509CB8
F0 "sheet60509CB3" 50
F1 "linear_regulator.sch" 50
F2 "VDD_5p5" B L 1750 5300 50 
F3 "VDD" B R 2600 5500 50 
F4 "VSS" B L 1750 5500 50 
$EndSheet
Wire Wire Line
	2600 5500 3100 5500
Text Label 3100 5500 2    50   ~ 0
VREFP
Wire Wire Line
	1750 5300 1300 5300
Wire Wire Line
	1300 5500 1750 5500
Text Label 1300 5300 0    50   ~ 0
VDD_5p5
Text Label 1300 5500 0    50   ~ 0
VSS
$Sheet
S 1750 5950 850  500 
U 60510A0C
F0 "sheet60510A07" 50
F1 "linear_regulator.sch" 50
F2 "VDD_5p5" B L 1750 6100 50 
F3 "VDD" B R 2600 6300 50 
F4 "VSS" B L 1750 6300 50 
$EndSheet
Wire Wire Line
	2600 6300 3100 6300
Text Label 3100 6300 2    50   ~ 0
VCM_ADC
Wire Wire Line
	1750 6100 1300 6100
Wire Wire Line
	1300 6300 1750 6300
Text Label 1300 6100 0    50   ~ 0
VDD_5p5
Text Label 1300 6300 0    50   ~ 0
VSS
$Sheet
S 1750 6750 850  500 
U 6051769F
F0 "sheet6051769A" 50
F1 "linear_regulator.sch" 50
F2 "VDD_5p5" B L 1750 6900 50 
F3 "VDD" B R 2600 7100 50 
F4 "VSS" B L 1750 7100 50 
$EndSheet
Wire Wire Line
	2600 7100 3100 7100
Text Label 3100 7100 2    50   ~ 0
VREFN
Wire Wire Line
	1750 6900 1300 6900
Wire Wire Line
	1300 7100 1750 7100
Text Label 1300 6900 0    50   ~ 0
VDD_5p5
Text Label 1300 7100 0    50   ~ 0
VSS
NoConn ~ 8400 3850
NoConn ~ 8300 3850
NoConn ~ 8200 3850
NoConn ~ 8100 3850
NoConn ~ 8000 3850
NoConn ~ 7900 3850
NoConn ~ 7800 3850
NoConn ~ 7700 3850
NoConn ~ 7600 3850
NoConn ~ 7500 3850
NoConn ~ 7400 3850
NoConn ~ 7300 3850
NoConn ~ 7200 3850
NoConn ~ 7100 3850
NoConn ~ 7000 3850
NoConn ~ 6900 3850
NoConn ~ 5150 5250
NoConn ~ 5150 5350
NoConn ~ 5150 5450
NoConn ~ 5150 5550
NoConn ~ 5150 5650
NoConn ~ 5150 5750
Text Notes 5050 6050 2    50   ~ 0
DVDD_AE
Text Notes 5050 6150 2    50   ~ 0
ON_CHIP_TEST
Text Notes 5050 6250 2    50   ~ 0
SYS_RST
Text Notes 5050 6350 2    50   ~ 0
CODE_IN
Text Notes 5050 6450 2    50   ~ 0
CODE_CLK
Text Notes 5050 6550 2    50   ~ 0
CODE_RST
Text Notes 5050 6650 2    50   ~ 0
AE_SCAN_IN
Text Notes 5050 6750 2    50   ~ 0
AE_SCAN_CLK
NoConn ~ 5150 6850
Text Notes 5050 7250 2    50   ~ 0
EXT_MDR_CLK
Text Notes 5050 7150 2    50   ~ 0
DVDD_AE
Text Notes 6600 3450 3    50   ~ 0
DVDD_AE
$Comp
L fdm_gen2_v1-rescue:C-Device C?
U 1 1
P 3050 9200
AR Path="/6062CB30" Ref="C?"  Part="1" 
AR Path="/6040186A/6062CB30" Ref="C?"  Part="1" 
AR Path="/5FA33148/6062CB30" Ref="C?"  Part="1" 
AR Path="/604069A5/6062CB30" Ref="C?"  Part="1" 
AR Path="/6040BB85/6062CB30" Ref="C?"  Part="1" 
AR Path="/6033DDBD/6062CB30" Ref="C?"  Part="1" 
AR Path="/602863A8/6062CB30" Ref="C?"  Part="1" 
AR Path="/6028AE47/6062CB30" Ref="C29"  Part="1" 
F 0 "C29" H 3165 9246 50  0000 L CNN
F 1 "100n" H 3165 9155 50  0000 L CNN
F 2 "Capacitor_SMD:C_0805_2012Metric" H 3088 9050 50  0001 C CNN
F 3 "~" H 3050 9200 50  0001 C CNN
	1    3050 9200
	1    0    0    -1  
$EndComp
$Comp
L fdm_gen2_v1-rescue:C-Device C?
U 1 1
P 3050 9850
AR Path="/60634336" Ref="C?"  Part="1" 
AR Path="/6040186A/60634336" Ref="C?"  Part="1" 
AR Path="/5FA33148/60634336" Ref="C?"  Part="1" 
AR Path="/604069A5/60634336" Ref="C?"  Part="1" 
AR Path="/6040BB85/60634336" Ref="C?"  Part="1" 
AR Path="/6033DDBD/60634336" Ref="C?"  Part="1" 
AR Path="/602863A8/60634336" Ref="C?"  Part="1" 
AR Path="/6028AE47/60634336" Ref="C30"  Part="1" 
F 0 "C30" H 3165 9896 50  0000 L CNN
F 1 "100n" H 3165 9805 50  0000 L CNN
F 2 "Capacitor_SMD:C_0805_2012Metric" H 3088 9700 50  0001 C CNN
F 3 "~" H 3050 9850 50  0001 C CNN
	1    3050 9850
	1    0    0    -1  
$EndComp
Wire Wire Line
	3050 9050 3050 8750
Wire Wire Line
	3050 9350 3050 9500
Wire Wire Line
	3050 10000 3050 10400
Wire Wire Line
	3050 10400 2450 10400
Wire Wire Line
	3050 9500 2450 9500
Connection ~ 3050 9500
Wire Wire Line
	3050 9500 3050 9700
Wire Wire Line
	3050 8750 2450 8750
Text Label 2450 8750 0    50   ~ 0
VREFP
Text Label 2450 9500 0    50   ~ 0
VCM_ADC
Text Label 2450 10400 0    50   ~ 0
VREFN
$Comp
L fdm_gen2_v1-rescue:Conn_01x01-Connector_Generic J?
U 1 1
P 11900 9100
AR Path="/607068C6" Ref="J?"  Part="1" 
AR Path="/6028AE47/607068C6" Ref="J59"  Part="1" 
F 0 "J59" V 11866 9012 50  0000 R CNN
F 1 "Conn_01x01" V 11775 9012 50  0000 R CNN
F 2 "Connector_PinHeader_2.54mm:PinHeader_1x01_P2.54mm_Vertical" H 11900 9100 50  0001 C CNN
F 3 "~" H 11900 9100 50  0001 C CNN
	1    11900 9100
	0    -1   -1   0   
$EndComp
$Comp
L fdm_gen2_v1-rescue:Conn_01x01-Connector_Generic J?
U 1 1
P 12500 9100
AR Path="/607068CC" Ref="J?"  Part="1" 
AR Path="/6028AE47/607068CC" Ref="J62"  Part="1" 
F 0 "J62" V 12466 9012 50  0000 R CNN
F 1 "Conn_01x01" V 12375 9012 50  0000 R CNN
F 2 "Connector_PinHeader_2.54mm:PinHeader_1x01_P2.54mm_Vertical" H 12500 9100 50  0001 C CNN
F 3 "~" H 12500 9100 50  0001 C CNN
	1    12500 9100
	0    -1   -1   0   
$EndComp
$Comp
L fdm_gen2_v1-rescue:Conn_01x01-Connector_Generic J?
U 1 1
P 13100 9100
AR Path="/607068D2" Ref="J?"  Part="1" 
AR Path="/6028AE47/607068D2" Ref="J65"  Part="1" 
F 0 "J65" V 13066 9012 50  0000 R CNN
F 1 "Conn_01x01" V 12975 9012 50  0000 R CNN
F 2 "Connector_PinHeader_2.54mm:PinHeader_1x01_P2.54mm_Vertical" H 13100 9100 50  0001 C CNN
F 3 "~" H 13100 9100 50  0001 C CNN
	1    13100 9100
	0    -1   -1   0   
$EndComp
$Comp
L fdm_gen2_v1-rescue:Conn_01x01-Connector_Generic J?
U 1 1
P 13700 9100
AR Path="/607068D8" Ref="J?"  Part="1" 
AR Path="/6028AE47/607068D8" Ref="J66"  Part="1" 
F 0 "J66" V 13666 9012 50  0000 R CNN
F 1 "Conn_01x01" V 13575 9012 50  0000 R CNN
F 2 "Connector_PinHeader_2.54mm:PinHeader_1x01_P2.54mm_Vertical" H 13700 9100 50  0001 C CNN
F 3 "~" H 13700 9100 50  0001 C CNN
	1    13700 9100
	0    -1   -1   0   
$EndComp
Wire Wire Line
	11900 9300 11900 9500
Wire Wire Line
	11900 9500 12500 9500
Wire Wire Line
	13700 9500 13700 9300
Connection ~ 11900 9500
Wire Wire Line
	11900 9500 11900 9750
Wire Wire Line
	12500 9300 12500 9500
Connection ~ 12500 9500
Wire Wire Line
	12500 9500 13100 9500
Wire Wire Line
	13100 9300 13100 9500
Connection ~ 13100 9500
Wire Wire Line
	13100 9500 13700 9500
Text Label 11900 9750 1    50   ~ 0
VSS
$Comp
L fdm_gen2_v1-rescue:Conn_01x01-Connector_Generic J?
U 1 1
P 14300 9100
AR Path="/607068EA" Ref="J?"  Part="1" 
AR Path="/6028AE47/607068EA" Ref="J67"  Part="1" 
F 0 "J67" V 14266 9012 50  0000 R CNN
F 1 "Conn_01x01" V 14175 9012 50  0000 R CNN
F 2 "Connector_PinHeader_2.54mm:PinHeader_1x01_P2.54mm_Vertical" H 14300 9100 50  0001 C CNN
F 3 "~" H 14300 9100 50  0001 C CNN
	1    14300 9100
	0    -1   -1   0   
$EndComp
Wire Wire Line
	14300 9500 14300 9300
Wire Wire Line
	13700 9500 14300 9500
Connection ~ 13700 9500
NoConn ~ 6600 8700
NoConn ~ 6700 8700
NoConn ~ 6800 8700
Text HLabel 13850 8350 2    50   BiDi ~ 0
VREFP
Text HLabel 13850 8450 2    50   BiDi ~ 0
VCM_ADC
Text HLabel 13850 8550 2    50   BiDi ~ 0
VREFN
Text Notes 13900 8250 0    50   ~ 0
VREF
Text Notes 10100 5250 0    50   ~ 0
VDD_AE
$EndSCHEMATC
